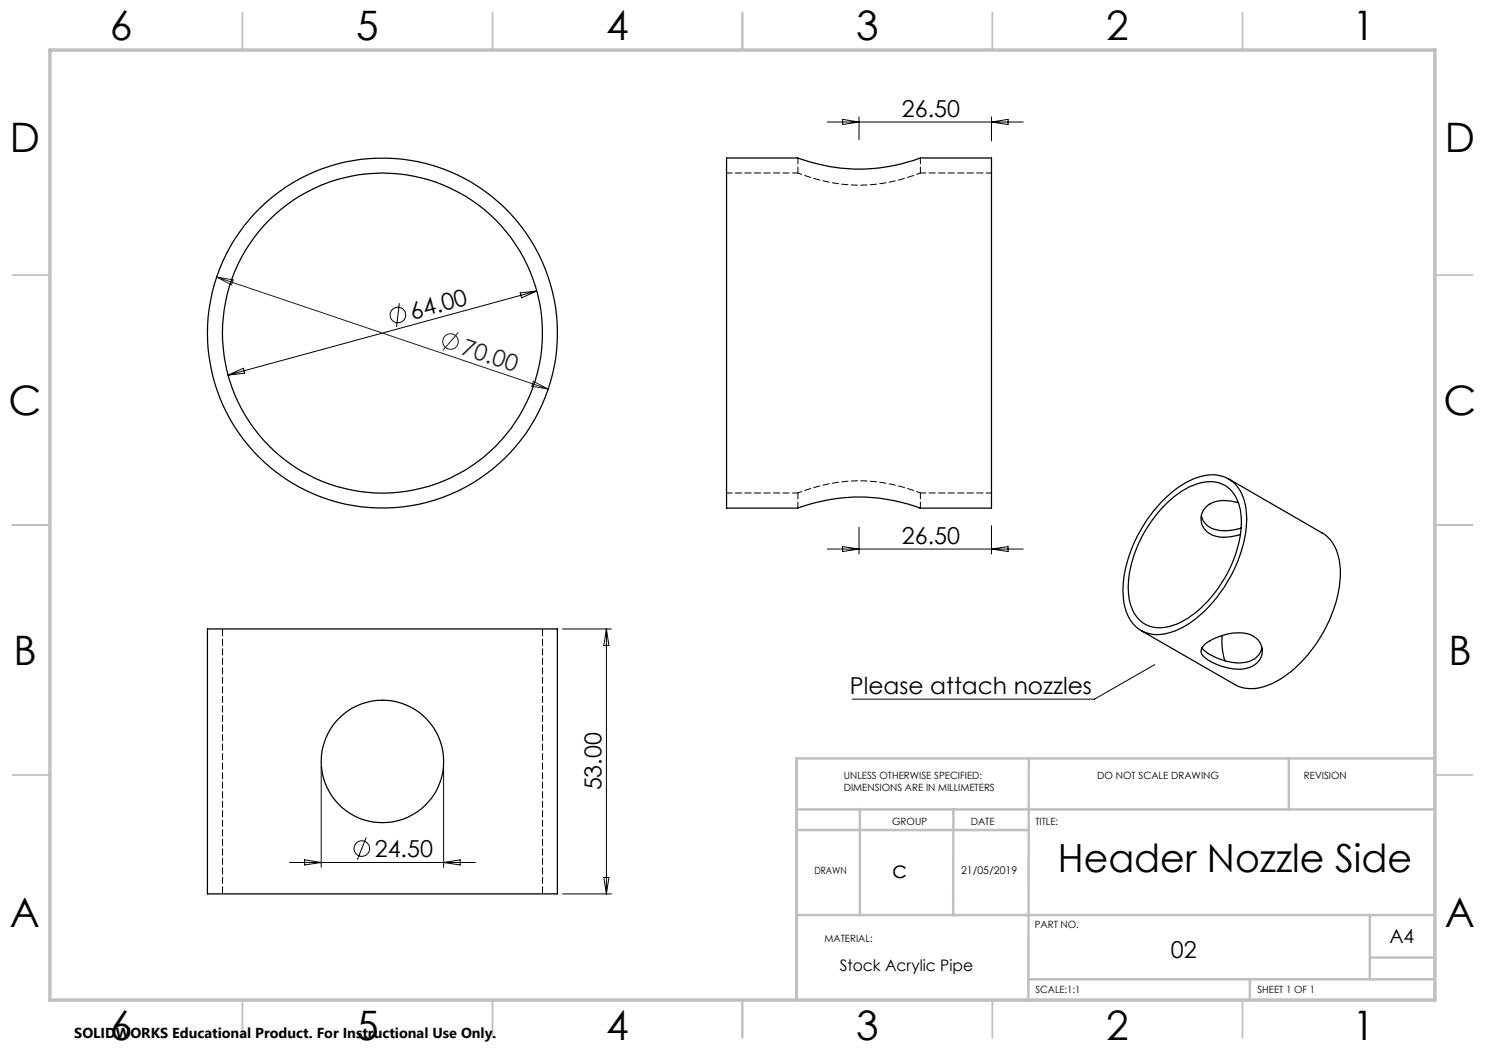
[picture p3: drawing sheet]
<svg xmlns="http://www.w3.org/2000/svg" width="297mm" height="210mm" viewBox="0 0 297 210" stroke-linecap="round" stroke-linejoin="round" font-family="sans-serif">
<g fill="none" stroke="#000" stroke-width=".2">
<path d="M165.5 24.4h39.1M168.5 23.9l3.3 .5-3.3 .5zM171.8 23.4v4.5M198.3 23.4v4.8M198.3 24.4l3.3-.5v1zM104 58.6l3.4-.4-3.1 1.4zM107.4 58.2l-61.8 16.8M45.6 75l3.1-1.3 .2 .9zM79.9 60.6l-.6 4.8M165.5 109.8h39.1M168.5 109.3l3.3 .5-3.3 .5zM171.8 105.5v5.3"/>
<path d="M198.3 105.2v5.6M198.3 109.8l3.3-.5v1zM112.5 125.8h9.8M121.3 125.8v53M121.3 125.8l.5 3.3h-1zM231 132.9l-12.1 6.9h-48.4M64.2 153.3v20.2M88.7 153.3v20.2M57.9 172.5h37.2M60.9 172l3.3 .5-3.3 .5zM73.2 167.5l-1.7 4.4M88.7 172.5l3.3-.5v1z"/>
<path d="M112.5 178.8h9.8M120.8 175.5h1l-.5 3.3z"/>
<circle cx="79.6" cy="63" r="1.55"/>
<circle cx="72.3" cy="169.7" r="1.56"/>
</g>
<g fill="none" stroke="#202020" stroke-width=".2">
<path d="M43.3 55.4l66.3 22.4M43.3 55.4l3.3 .6-.3 1zM91.7 66.5l-3.2 3.6M106.7 76.3l2.9 1.5-3.2-.6z"/>
<circle cx="90.1" cy="68.3" r="1.56"/>
</g>
<g fill="none" stroke="#c0c0c0" stroke-width=".35">
<path d="M48.5 2.5v7.5M98.5 2.5v7.5M148.5 2.5v7.5M198.5 2.5v7.5M248.5 2.5v7.5M2.5 55h7.5M287 55h7.5M2.5 105h7.5M287 105h7.5M2.5 155h7.5M287 155h7.5M48.5 200v7.5"/>
<path d="M98.5 200v7.5M148.5 200v7.5M198.5 200v7.5M248.5 200v7.5"/>
</g>
<path d="M205.8 151.7l-.1 48.4M257.8 151.7v10.2M287 151.7h-127.7v48.3M159.3 161.9h127.7M159.3 166h46.5M172 161.8v21.2M190.7 161.9l-.1 21.1M159.3 183h127.7M205.7 195.9h81.2M250 195.8v4.2M274 183v12.8M274 191.5h13" fill="none" stroke="#c0c0c0" stroke-width=".5"/>
<path d="M10 10h277v190h-277z" fill="none" stroke="#c0c0c0" stroke-width=".7"/>
<g fill="none" stroke="#000" stroke-width=".25">
<path d="M145.3 31.6h14.3a34.8 34.8 0 0 0 24.4 0h14.3v70h-14.2a34.9 34.9 0 0 0-24.5 0h-14.3zM245.7 95.8l18.7 10.8a8 8 0 0 1 3.6 6.7 25.5 25.5 0 0 1-5.5 16.4 20.4 20.4 0 0 1-9.9 7.7 7.2 7.2 0 0 1-5.7-.5l-18.7-10.8M232.2 100.5a16.6 16.6 0 0 1 9.6-5.5 6.6 6.6 0 0 1 7.2 5.7 20.7 20.7 0 0 1-2.2 13.3 25 25 0 0 1-11.3 12 7.8 7.8 0 0 1-7.6-.1 9.1 9.1 0 0 1-3.3-7.8 27.3 27.3 0 0 1 7.6-17.6zM232.6 101.4a13.8 13.8 0 0 1 9.7-5.1 6 6 0 0 1 5.6 5.1 19.1 19.1 0 0 1-2.2 12.8 22.7 22.7 0 0 1-10.4 10.6 6.9 6.9 0 0 1-7.1-.5 8.8 8.8 0 0 1-2.5-7.5 25.1 25.1 0 0 1 6.9-15.4zM240.3 103.1a4 4 0 0 0 4.2 3 10.4 10.4 0 0 0 3.7-.5M247.6 100.5a6.7 6.7 0 0 0-6.2 .7 3.5 3.5 0 0 0-1 3.8 3.5 3.5 0 0 0 3.2 2.3 9.7 9.7 0 0 0 4.5-.4M41.5 125.8h70v53h-70zM240.4 129.6a10.9 10.9 0 0 0 8.9 2.8 3.8 3.8 0 0 0 3.1-2.8M241 128.8a11.2 11.2 0 0 1 9-1.9 3.4 3.4 0 0 1 2.5 3.4 3.4 3.4 0 0 1-2.6 3.2 10.5 10.5 0 0 1-9.3-2.4 1.56 1.56 0 0 1 .4-2.3zM244.4 127.1a12.2 12.2 0 0 0 .6 5.1"/>
<circle cx="76.5" cy="66.6" r="35"/>
<circle cx="76.5" cy="66.6" r="32"/>
<circle cx="76.5" cy="152.3" r="12.3"/>
</g>
<path d="M184.1 34.6a32 32 0 0 1-24.5 0M159.6 98.6a32 32 0 0 1 24.5 0" fill="none" stroke="#000" stroke-width=".2" stroke-dasharray="1.3 .6" stroke-dashoffset=".5"/>
<path d="M159.6 34.6h-14.3M198.3 34.6h-14.2M145.3 98.6h14.3M184.1 98.6h14.2" fill="none" stroke="#000" stroke-width=".2" stroke-dasharray="1.3 .6" stroke-dashoffset=".2"/>
<path d="M159.6 31.6v3M184.1 34.6v-3M159.6 98.6v3M184.1 101.6v-3" fill="none" stroke="#000" stroke-width=".2" stroke-dasharray="1.3 .6" stroke-dashoffset=".1"/>
<path d="M44.5 125.8v53M108.5 178.8v-53" fill="none" stroke="#000" stroke-width=".2" stroke-dasharray="1.3 .6" stroke-dashoffset="-.1"/>
<g font-size="8.1">
<text x="22" y="8">6</text>
<text x="71.2" y="8">5</text>
<text x="121.2" y="8">4</text>
<text x="171.3" y="8">3</text>
<text x="221.3" y="8">2</text>
<text x="270.5" y="8">1</text>
<text x="2" y="30.5">D</text>
<text x="289" y="30.5">D</text>
<text x="1.7" y="83">C</text>
<text x="288.7" y="83">C</text>
<text x="2.7" y="133">B</text>
<text x="289.7" y="133">B</text>
<text x="2" y="185.5">A</text>
<text x="289" y="185.5">A</text>
<text x="22" y="208">6</text>
<text x="71.2" y="208">5</text>
<text x="121.2" y="208">4</text>
<text x="171.3" y="208">3</text>
<text x="221.3" y="208">2</text>
<text x="270.5" y="208">1</text>
</g>
<text font-size="7.8" x="211.5" y="174.5">Header Nozzle Side</text>
<g font-size="4.7">
<text x="180.4" y="23.4">26.50</text>
<text x="82.5" y="64" transform="rotate(-15 82.5 64)">64.00</text>
<text x="180.4" y="108.8">26.50</text>
<text x="170" y="138.7">Please attach nozzles</text>
<text x="120.3" y="158.1" transform="rotate(-90 120.3 158.1)">53.00</text>
<text x="74.9" y="171.4">24.50</text>
<text x="178.4" y="175.5">c</text>
<text x="234.2" y="191.6">02</text>
</g>
<text font-size="4.7" fill="#202020" x="92" y="70.7" transform="rotate(19 92 70.7)">70.00</text>
<text font-size="3.9" x="277.9" y="188.5">A4</text>
<text font-size="3.2" x="167.9" y="194.3">Stock Acrylic Pipe</text>
<text font-size="2.9" x="14.9" y="207.6">SOLIDWORKS Educational Product. For Instructional Use Only.</text>
<text font-size="2.1" x="192.2" y="174.8">21/05/2019</text>
<g font-size="2">
<text x="168.8" y="155.8">UNLESS OTHERWISE SPECIFIED:</text>
<text x="219.5" y="155.8">DO NOT SCALE DRAWING</text>
<text x="260.8" y="155.8">REVISION</text>
<text x="168.8" y="158.3">DIMENSIONS ARE IN MILLIMETERS</text>
<text x="178.4" y="164.9">GROUP</text>
<text x="194.2" y="164.9">DATE</text>
<text x="207.1" y="164.9">TITLE:</text>
<text x="162.9" y="174.7">DRAWN</text>
<text x="207" y="185.5">PART NO.</text>
<text x="164.9" y="188.5">MATERIAL:</text>
<text x="207.1" y="198.6">SCALE:1:1</text>
<text x="251.5" y="198.6">SHEET 1 OF 1</text>
</g>
</svg>
